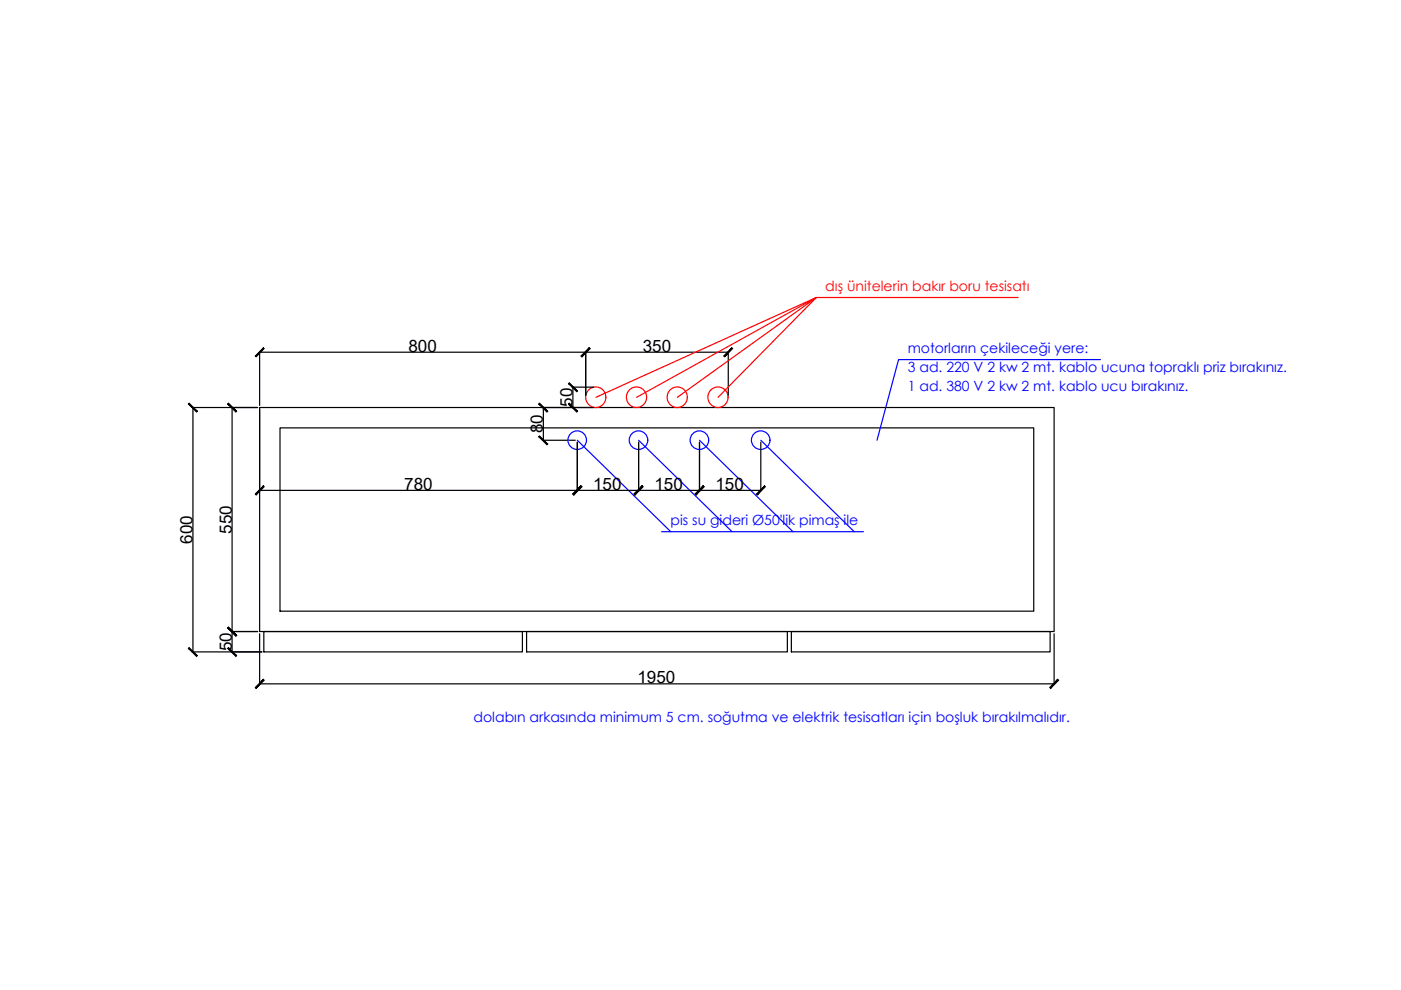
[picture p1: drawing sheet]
<svg xmlns="http://www.w3.org/2000/svg" width="297mm" height="210mm" viewBox="0 0 297 210" stroke-linecap="round" stroke-linejoin="round" font-family="sans-serif">
<!-- layer: 0 -->
<g fill="none" stroke="#000" stroke-width=".25">
<path d="M55 74.5v11.5M55 74.7h99.4M124.2 74.5v9.3M154.4 74.5v9.3M40.7 86.4h13.9M40.9 86.4v51.8M49.2 86.4v51.8M55 86.4h168.5v47.5h-168.5zM55 86.9v17.2M59.4 90.7h159.8v38.9h-159.8zM115 86.4h10.9M115 93.3h7"/>
<path d="M115.2 86.4v6.9M121.3 82.1h4.6M121.5 82.1v4.3M122.4 93.8v10.3M135.4 93.8v10.3M148.3 93.8v10.3M161.3 93.8v10.3M55 104h106.3M40.7 138.2h14.8M49 133.9h5.6M55 134.4v10.8M55.9 133.9h54.9v4.3h-54.9z"/>
<path d="M111.6 133.9h55.3v4.3h-55.3zM167.8 133.9h54.8v4.3h-54.8zM223.5 134.4v10.8M55 145h168.5"/>
</g>
<g fill="#000" stroke="#000" stroke-width=".21">
<path d="M55.9 73.7l-1.6 1.9 1.7-1.7zM55.9 73.7l-1.6 1.9-.2-.1z"/>
<path d="M123.2 75.5l.2 .1 1.5-1.9zM124.9 73.7l.2 .2-1.7 1.7z"/>
<path d="M124.9 73.7l-1.5 1.9 1.7-1.7zM124.9 73.7l-1.5 1.9-.2-.1z"/>
<path d="M153.4 75.5l.2 .1 1.6-1.9zM155.2 73.7l.1 .2-1.7 1.7z"/>
<path d="M39.9 85.6l1.8 1.8 .1-.2zM39.9 85.6l.2-.1 1.7 1.7z"/>
<path d="M48.3 85.6l1.7 1.8 .2-.2zM48.3 85.6l.1-.1 1.8 1.7z"/>
<path d="M114.4 92.4l-.2 .2 1.9 1.5zM114.2 92.6l1.9 1.5-.1 .2z"/>
<path d="M114.2 85.6l1.8 1.8 .1-.2zM114.2 85.6l.2-.1 1.7 1.7z"/>
<path d="M120.7 85.5l-.2 .1 1.9 1.6zM120.5 85.6l1.9 1.6-.1 .2z"/>
<path d="M120.5 81.3l1.8 1.8 .1-.2zM120.7 81.2l1.7 1.7-1.9-1.6z"/>
<path d="M55.9 103l-1.6 1.9 1.7-1.7zM55.9 103l-1.6 1.9-.2-.2z"/>
<path d="M121.4 104.7l.2 .2 1.6-1.9zM123.2 103l.2 .2-1.8 1.7z"/>
<path d="M123.2 103l-1.6 1.9 1.8-1.7zM123.2 103l-1.6 1.9-.2-.2z"/>
<path d="M134.4 104.7l.2 .2 1.6-1.9zM136.2 103l.1 .2-1.7 1.7z"/>
<path d="M136.2 103l-1.6 1.9 1.7-1.7zM136.2 103l-1.6 1.9-.2-.2z"/>
<path d="M147.4 104.7l.1 .2 1.6-1.9zM149.1 103l.2 .2-1.8 1.7z"/>
<path d="M149.1 103l-1.6 1.9 1.8-1.7zM147.4 104.7l1.7-1.7-1.6 1.9z"/>
<path d="M160.4 104.7l.1 .2 1.6-1.9zM162.1 103l.2 .2-1.8 1.7z"/>
<path d="M40.1 137.3l-.2 .2 1.9 1.5zM39.9 137.5l1.9 1.5-.1 .2z"/>
<path d="M48.4 133l-.1 .1 1.9 1.6zM48.3 133.1l1.9 1.6-.2 .2z"/>
<path d="M48.4 137.3l-.1 .2 1.9 1.5zM48.3 137.5l1.9 1.5-.2 .2z"/>
<path d="M48.3 133.1l1.7 1.8 .2-.2zM48.3 133.1l.1-.1 1.8 1.7z"/>
<path d="M55.9 144l-1.6 2 1.7-1.8zM55.9 144l-1.6 2-.2-.2z"/>
<path d="M224.3 144l-1.7 1.8 .1 .2zM224.3 144l.2 .2-1.8 1.8z"/>
</g>
<g fill="none" stroke="#00f" stroke-width=".25">
<path d="M233.3 76.2h-42.8l-4.6 17.1M122.4 93.3l19.8 19.4M135.4 93.3l19.8 19.4M148.3 93.3l19.8 19.4M161.3 93.3l19.8 19.4M140.3 112.7h42.8"/>
<circle cx="122.4" cy="93.3" r="1.97"/>
<circle cx="135.4" cy="93.3" r="1.97"/>
<circle cx="148.3" cy="93.3" r="1.97"/>
<circle cx="161.3" cy="93.3" r="1.97"/>
</g>
<g fill="none" stroke="#f00" stroke-width=".25">
<path d="M173.1 63.1l-46.8 21.1M215.9 63.1h-42.8l-20.9 21.1M135 84.2l38.1-21.1-29.5 21.1"/>
<circle cx="126.3" cy="84.2" r="2.16"/>
<circle cx="134.9" cy="84.2" r="2.16"/>
<circle cx="143.6" cy="84.2" r="2.16"/>
<circle cx="152.2" cy="84.2" r="2.16"/>
</g>
<g font-size="3.6">
<text x="86.6" y="74.6">800</text>
<text x="136.3" y="74.6">350</text>
<text x="121.4" y="86.3" transform="rotate(-90 121.4 86.3)">50</text>
<text x="115.1" y="91.9" transform="rotate(-90 115.1 91.9)">80</text>
<text x="85.7" y="103.9">780</text>
<text x="125.7" y="103.9">150</text>
<text x="138.7" y="103.9">150</text>
<text x="151.7" y="103.9">150</text>
<text x="49.1" y="113.2" transform="rotate(-90 49.1 113.2)">550</text>
<text x="40.8" y="115.3" transform="rotate(-90 40.8 115.3)">600</text>
<text x="49.1" y="138.1" transform="rotate(-90 49.1 138.1)">50</text>
<text x="135.1" y="144.9">1950</text>
</g>
<text font-size="3" fill="#f00" x="175" y="61.7">dış ünitelerin bakır boru tesisatı</text>
<g font-size="3" fill="#00f">
<text x="192.5" y="74.9">motorların çekileceği yere:</text>
<text x="192.5" y="79">3 ad. 220 V 2 kw 2 mt. kablo ucuna topraklı priz bırakınız.</text>
<text x="192.5" y="82.9">1 ad. 380 V 2 kw 2 mt. kablo ucu bırakınız.</text>
<text x="142.2" y="111.4">pis su gideri Ø50'lik pimaş ile</text>
<text x="100.4" y="153.1">dolabın arkasında minimum 5 cm. soğutma ve elektrik tesisatları için boşluk bırakılmalıdır.</text>
</g>
</svg>
